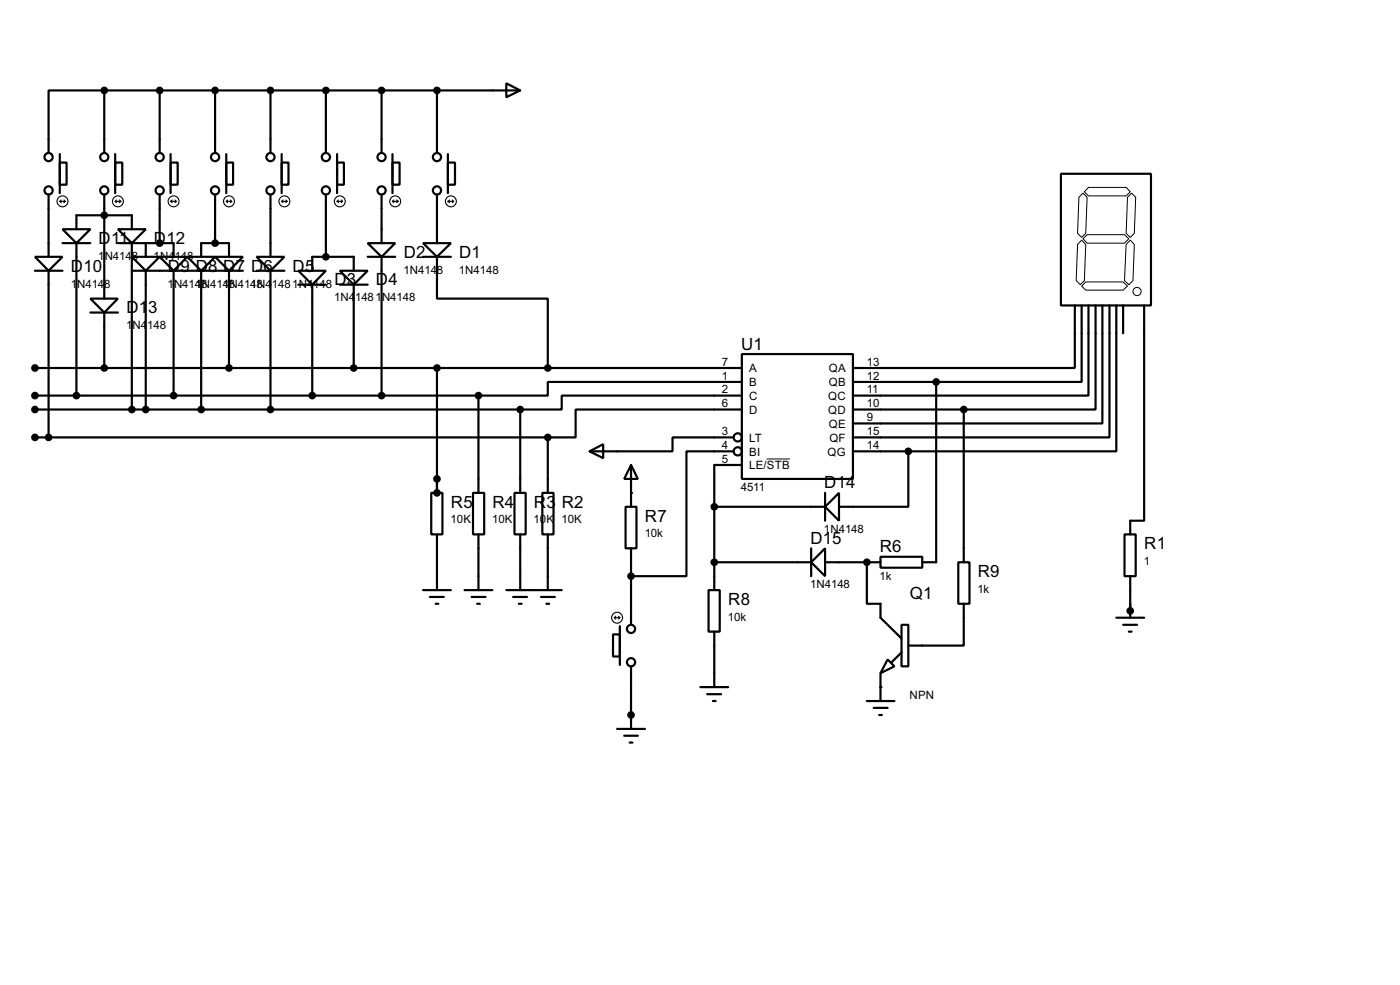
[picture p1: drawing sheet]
<svg xmlns="http://www.w3.org/2000/svg" width="256mm" height="180mm" viewBox="0 0 256 180" stroke-linecap="round" stroke-linejoin="round" font-family="sans-serif">
<g fill="none" stroke="#000" stroke-width=".4">
<path d="M19.1 16.6h-10.2v11.4M19.1 16.6h76.2M19.1 16.6v11.4M29.3 16.6v11.4M39.4 16.6v11.4M49.6 16.6v11.4M59.7 16.6v11.4M69.9 16.6v11.4M80.1 16.6v11.4M92.8 15.3l2.5 1.3-2.5 1.2zM8.9 35.6v11.4M11 29.8h1.2v4h-1.2z"/>
<path d="M11 28.2v7.2M19.1 35.6v19.1M21.1 29.8h1.3v4h-1.3zM21.1 28.2v7.2M29.3 35.6v8.9M31.3 29.8h1.3v4h-1.3zM31.3 28.2v7.2M39.4 35.6v8.9M41.5 29.8h1.2v4h-1.2zM41.5 28.2v7.2M49.6 35.6v11.4M51.6 29.8h1.3v4h-1.3z"/>
<path d="M51.6 28.2v7.2M59.7 35.6v11.4M61.8 29.8h1.2v4h-1.2zM61.8 28.2v7.2M69.9 35.6v8.9M71.9 29.8h1.3v4h-1.3zM71.9 28.2v7.2M80.1 35.6v8.9M82.1 29.8h1.3v4h-1.3zM82.1 28.2v7.2M194.4 31.8h16.5v24.1h-16.5zM6.4 47h5.1l-2.6 2.6z"/>
<path d="M6.4 49.6h5.1M8.9 49.6v30.5M11.5 42h5.1l-2.6 2.5zM11.5 44.5h5.1M14 42v-2.6h10.2v2.6M14 44.5v27.9M16.6 54.7h5l-2.5 2.5zM16.6 57.2h5M19.1 57.2v10.2M21.6 42h5.1l-2.5 2.5zM21.6 44.5h10.2v2.5M24.2 47h5.1l-2.6 2.6z"/>
<path d="M24.2 44.5v30.5M24.2 49.6h20.3M26.7 44.5v2.5M26.7 49.6v25.4M29.3 47h5l-2.5 2.6zM31.8 49.6v22.8M34.3 47h5.1l-2.5 2.6zM36.9 47v-2.5h5.1v2.5M36.9 49.6v25.4M39.4 47h5.1l-2.5 2.6zM42 49.6v17.8M47 47h5.1l-2.5 2.6z"/>
<path d="M47 49.6h5.1M49.6 49.6v25.4M54.7 49.6h5l-2.5 2.5zM54.7 52.1h5M57.2 49.6v-2.6h7.6v2.6M57.2 52.1v20.3M62.3 49.6h5.1l-2.6 2.5zM62.3 52.1h5.1M64.8 52.1v15.3M67.4 44.5h5l-2.5 2.5zM67.4 47h5M69.9 47v25.4"/>
<path d="M77.5 44.5h5.1l-2.5 2.5zM77.5 47h5.1M80.1 47v7.7h20.3v12.7M196.9 55.9v11.5h-40.6M198.2 55.9v14h-26.7M199.4 55.9v16.5h-43.1M200.7 55.9v19.1h-24.1M202 55.9v21.6h-45.7M203.3 55.9v24.2h-47M204.5 55.9v26.7h-38.1M205.8 55.9v5.1M209.6 55.9v39.4h-2.5v2.5"/>
<path d="M6.4 67.4h129.5M6.4 72.4h81.3M6.4 75h88.9M80.1 67.4v22.8M87.7 72.4v17.8M95.3 75v15.2M135.9 64.8h20.4v22.9h-20.4zM135.9 69.9h-35.5v2.5h-12.7M135.9 72.4h-33v2.6h-7.6M135.9 75h-30.4v5.1h-5.1M156.3 75h20.3M156.3 69.9h15.2"/>
<path d="M171.5 69.9v33h-2.5M176.6 75v27.9M6.4 80.1h94M79 90.2h2.1v7.6h-2.1zM80.1 97.8v10.2M86.7 90.2h2v7.6h-2zM87.7 97.8v10.2M94.3 90.2h2v7.6h-2zM95.3 97.8v10.2M99.4 90.2h2v7.6h-2zM100.4 80.1v10.1M100.4 97.8v10.2"/>
<path d="M108 82.6l2.5-1.3v2.6zM114.6 92.8h2v7.6h-2zM115.6 85.1l1.3 2.6h-2.5zM115.6 85.1v7.7M130.9 92.8h20.3M134.4 80.1h-11.2v2.5h-15.2M134.4 82.6h-8.6v22.9h-10.2M135.9 85.1h-5v22.9M151.2 92.8l2.5-2.6v5.1zM151.2 90.2v5.1M156.3 82.6h10.1M166.4 82.6v10.2h-12.7"/>
<path d="M206 97.8h2.1v7.7h-2.1zM77.5 108h5.1M78.8 109.3h2.5M79.8 110.5h.5M85.1 108h5.1M86.4 109.3h2.6M87.4 110.5h.5M92.8 108h10.1M94 109.3h2.6M95.1 110.5h.5M99.1 109.3h2.6M100.1 110.5h.5"/>
<path d="M112.3 116.1h1.3v4.1h-1.3zM113.6 114.6v7.1M115.6 100.4v14M129.8 108h2.1v7.6h-2.1zM130.9 115.6v10.2M130.9 102.9h17.7M148.6 102.9l2.6-2.5v5.1zM148.6 100.4v5.1M151.2 102.9h10.1M158.8 102.9v7.6h2.5v2.6l3.9 3.8M161.3 101.9h7.7v2h-7.7zM165.2 114.4h1.2v7.6h-1.2z"/>
<path d="M165.2 119.4l-1.8 1.8M175.6 102.9h2v7.6h-2zM176.6 110.5v7.7h-10.2M204.5 113.1h5.1M205.8 114.4h2.5M206.8 115.6h.5M207.1 105.5v7.6M113.1 133.4h5.1M114.4 134.7h2.5M115.4 135.9h.5M115.6 122v11.4M128.3 125.8h5.1"/>
<path d="M129.6 127.1h2.5M130.6 128.3h.5M158.8 128.3h5.1M160.1 129.6h2.5M161.1 130.9h.5M161.3 123.2v5.1M162.6 120.7l1.3 1.3-2.6 1.2z"/>
<circle cx="8.9" cy="28.8" r=".75"/>
<circle cx="8.9" cy="34.9" r=".75"/>
<circle cx="19.1" cy="28.8" r=".75"/>
<circle cx="19.1" cy="34.9" r=".75"/>
<circle cx="29.2" cy="34.9" r=".75"/>
<circle cx="29.2" cy="28.8" r=".75"/>
<circle cx="39.4" cy="28.8" r=".75"/>
<circle cx="39.4" cy="34.9" r=".75"/>
<circle cx="49.5" cy="34.9" r=".75"/>
<circle cx="49.5" cy="28.8" r=".75"/>
<circle cx="59.7" cy="28.8" r=".75"/>
<circle cx="59.7" cy="34.9" r=".75"/>
<circle cx="69.9" cy="34.9" r=".75"/>
<circle cx="69.9" cy="28.8" r=".75"/>
<circle cx="80" cy="28.8" r=".75"/>
<circle cx="80" cy="34.9" r=".75"/>
<circle cx="135.1" cy="82.6" r=".75"/>
<circle cx="135.1" cy="80.1" r=".75"/>
<circle cx="115.6" cy="115.1" r=".75"/>
<circle cx="115.6" cy="121.2" r=".75"/>
</g>
<g fill="#000">
<circle cx="80.1" cy="87.7" r=".2"/>
<circle cx="115.6" cy="90.2" r=".2"/>
<circle cx="158.8" cy="102.9" r=".2"/>
<circle cx="115.6" cy="130.9" r=".2"/>
<circle cx="161.3" cy="125.8" r=".2"/>
</g>
<g fill="none" stroke="#000" stroke-width=".18">
<path d="M197.7 36.1l.7-.7 .8 .7-.3 6.6-.7 .8-.8-.8zM199.4 34.3h6.9l.8 .8-.8 .8h-6.9l-.7-.8zM206.6 36.1l.7-.7 .8 .7-.3 6.6-.7 .8-.8-.8zM198.2 52.4l.7-.8h6.9l.8 .8-.8 .7h-6.9zM198.2 44l.7 .8-.2 6.6-.8 .7-.7-.7 .2-6.6zM198.4 43.7l.8-.7h6.8l.8 .7-.8 .8h-6.8zM207.1 44l.7 .8-.2 6.6-.8 .7-.8-.7 .3-6.6zM140.5 84h4.2"/>
<circle cx="208.3" cy="53.4" r=".75"/>
</g>
<g fill="#000" stroke="#000" stroke-width=".4">
<circle cx="19.1" cy="16.6" r=".5"/>
<circle cx="29.2" cy="16.6" r=".5"/>
<circle cx="39.4" cy="16.6" r=".5"/>
<circle cx="49.5" cy="16.6" r=".5"/>
<circle cx="59.7" cy="16.6" r=".5"/>
<circle cx="69.9" cy="16.6" r=".5"/>
<circle cx="80" cy="16.6" r=".5"/>
<circle cx="19.1" cy="39.4" r=".5"/>
<circle cx="29.2" cy="44.5" r=".5"/>
<circle cx="39.4" cy="44.5" r=".5"/>
<circle cx="59.7" cy="47" r=".5"/>
<circle cx="6.4" cy="67.4" r=".5"/>
<circle cx="6.4" cy="72.4" r=".5"/>
<circle cx="6.4" cy="75" r=".5"/>
<circle cx="14" cy="72.4" r=".5"/>
<circle cx="19.1" cy="67.4" r=".5"/>
<circle cx="24.1" cy="75" r=".5"/>
<circle cx="26.7" cy="75" r=".5"/>
<circle cx="31.8" cy="72.4" r=".5"/>
<circle cx="36.8" cy="75" r=".5"/>
<circle cx="41.9" cy="67.4" r=".5"/>
<circle cx="49.5" cy="75" r=".5"/>
<circle cx="57.2" cy="72.4" r=".5"/>
<circle cx="64.8" cy="67.4" r=".5"/>
<circle cx="69.9" cy="72.4" r=".5"/>
<circle cx="80" cy="67.4" r=".5"/>
<circle cx="87.6" cy="72.4" r=".5"/>
<circle cx="95.3" cy="75" r=".5"/>
<circle cx="100.3" cy="67.4" r=".5"/>
<circle cx="171.5" cy="69.9" r=".5"/>
<circle cx="176.5" cy="75" r=".5"/>
<circle cx="6.4" cy="80.1" r=".5"/>
<circle cx="8.9" cy="80.1" r=".5"/>
<circle cx="80" cy="90.2" r=".5"/>
<circle cx="80" cy="87.7" r=".5"/>
<circle cx="100.3" cy="80.1" r=".5"/>
<circle cx="130.8" cy="92.8" r=".5"/>
<circle cx="166.4" cy="82.6" r=".5"/>
<circle cx="115.6" cy="105.5" r=".5"/>
<circle cx="130.8" cy="102.9" r=".5"/>
<circle cx="158.8" cy="102.9" r=".5"/>
<circle cx="207" cy="111.8" r=".5"/>
<circle cx="115.6" cy="130.9" r=".5"/>
</g>
<g fill="none" stroke="#000" stroke-width=".2">
<path d="M11 36.9h1M11 36.9l.2 .2M11.2 36.6l-.2 .3M11.7 36.6l.3 .3M12 36.9l-.3 .2M21.1 36.9h1.1M21.1 36.9l.3 .2M21.4 36.6l-.3 .3M21.9 36.6l.3 .3M22.2 36.9l-.3 .2M31.3 36.9h1M31.3 36.9l.3 .2"/>
<path d="M31.6 36.6l-.3 .3M32.1 36.6l.2 .3M32.3 36.9l-.2 .2M41.5 36.9h1M41.5 36.9l.2 .2M41.7 36.6l-.2 .3M42.2 36.6l.3 .3M42.5 36.9l-.3 .2M51.6 36.9h1M51.6 36.9l.3 .2M51.9 36.6l-.3 .3M52.4 36.6l.2 .3"/>
<path d="M52.6 36.9l-.2 .2M61.8 36.9h1M61.8 36.9l.2 .2M62 36.6l-.2 .3M62.5 36.6l.3 .3M62.8 36.9l-.3 .2M71.9 36.9h1.1M71.9 36.9l.3 .2M72.2 36.6l-.3 .3M72.7 36.6l.3 .3M73 36.9l-.3 .2M82.1 36.9h1"/>
<path d="M82.1 36.9l.3 .2M82.4 36.6l-.3 .3M82.9 36.6l.2 .3M83.1 36.9l-.2 .2M112.6 113.1h1M112.6 113.1l.2 .2M112.8 112.8l-.2 .3M113.3 112.8l.3 .3M113.6 113.1l-.3 .2"/>
<circle cx="11.4" cy="36.9" r="1"/>
<circle cx="21.6" cy="36.9" r="1"/>
<circle cx="31.8" cy="36.9" r="1"/>
<circle cx="41.9" cy="36.9" r="1"/>
<circle cx="52.1" cy="36.9" r="1"/>
<circle cx="62.2" cy="36.9" r="1"/>
<circle cx="72.4" cy="36.9" r="1"/>
<circle cx="82.6" cy="36.9" r="1"/>
<circle cx="113" cy="113.1" r="1"/>
</g>
<g font-size="3.5">
<text x="18.1" y="44.6">D11</text>
<text x="28.2" y="44.6">D1</text>
<text x="32.2" y="44.6">2</text>
<text x="74" y="47.2">D2</text>
<text x="84.1" y="47.2">D1</text>
<text x="13" y="49.7">D10</text>
<text x="30.8" y="49.7">D9 D8 D7 D6</text>
<text x="53.6" y="49.7">D5</text>
<text x="61.3" y="52.2">D3</text>
<text x="68.9" y="52.2">D4</text>
<text x="23.2" y="57.4">D1</text>
<text x="27.2" y="57.4">3</text>
<text x="135.8" y="64">U1</text>
<text x="151" y="89.4">D14</text>
<text x="82.6" y="92.9">R5</text>
<text x="90.2" y="92.9">R4</text>
<text x="97.8" y="92.9">R</text>
<text x="100.1" y="92.9">3</text>
<text x="102.9" y="92.9">R2</text>
<text x="118.2" y="95.5">R7</text>
<text x="148.5" y="99.6">D15</text>
<text x="161.2" y="101.1">R6</text>
<text x="209.6" y="100.5">R1</text>
<text x="179.1" y="105.6">R9</text>
<text x="133.4" y="110.7">R8</text>
<text x="166.7" y="109.7">Q1</text>
</g>
<g font-size="2.4">
<text x="18" y="47.6">1</text>
<text x="19.2" y="47.6">N4148</text>
<text x="28.2" y="47.6">1N4148</text>
<text x="13" y="52.6">1</text>
<text x="14.1" y="52.6">N414</text>
<text x="19.1" y="52.6">8</text>
<text x="30.7" y="52.6">1</text>
<text x="31.9" y="52.6">N4148N4148</text>
<text x="35.8" y="52.6">1</text>
<text x="40.9" y="52.6">1</text>
<text x="42" y="52.6">N4148</text>
<text x="45.9" y="52.6">1N4</text>
<text x="49.8" y="52.6">1481N4</text>
<text x="57.4" y="52.6">148</text>
<text x="73.9" y="50.1">1N4148</text>
<text x="84.1" y="50.1">1N4148</text>
<text x="61.2" y="55.2">1N4</text>
<text x="65.1" y="55.2">1481</text>
<text x="70" y="55.2">N4148</text>
<text x="23.1" y="60.3">1</text>
<text x="24.3" y="60.3">N4</text>
<text x="27" y="60.3">148</text>
<text x="132.3" y="67">7</text>
<text x="132.3" y="69.5">1</text>
<text x="132.3" y="72">2</text>
<text x="137.2" y="68.1">A</text>
<text x="137.2" y="70.7">B</text>
<text x="151.8" y="68.1">QA</text>
<text x="151.8" y="70.7">QB</text>
<text x="158.8" y="67">13</text>
<text x="158.8" y="69.5">12</text>
<text x="158.8" y="72">11</text>
<text x="132.3" y="74.6">6</text>
<text x="137.2" y="73.2">C</text>
<text x="137.2" y="75.8">D</text>
<text x="151.7" y="73.2">QC</text>
<text x="151.7" y="75.8">QD</text>
<text x="158.8" y="74.6">10</text>
<text x="158.8" y="77.1">9</text>
<text x="132.3" y="79.7">3</text>
<text x="132.3" y="82.2">4</text>
<text x="137.2" y="80.8">LT</text>
<text x="137.2" y="83.4">BI</text>
<text x="151.6" y="83.4">QG</text>
<text x="151.8" y="78.3">QE</text>
<text x="151.9" y="80.8">QF</text>
<text x="158.8" y="79.7">15</text>
<text x="158.8" y="82.2">14</text>
<text x="132.3" y="84.7">5</text>
<text x="135.7" y="89.9">4511</text>
<text x="137.2" y="85.9">LE/STB</text>
<text x="82.6" y="95.8">10K</text>
<text x="90.2" y="95.8">10K</text>
<text x="97.8" y="95.8">10K</text>
<text x="102.9" y="95.8">10K</text>
<text x="118.1" y="98.4">10k</text>
<text x="151" y="97.5">1N4148</text>
<text x="148.4" y="107.7">1N4148</text>
<text x="161.1" y="106.1">1k</text>
<text x="209.5" y="103.5">1</text>
<text x="133.4" y="113.6">10k</text>
<text x="179.1" y="108.5">1k</text>
<text x="166.6" y="128">NPN</text>
</g>
</svg>
